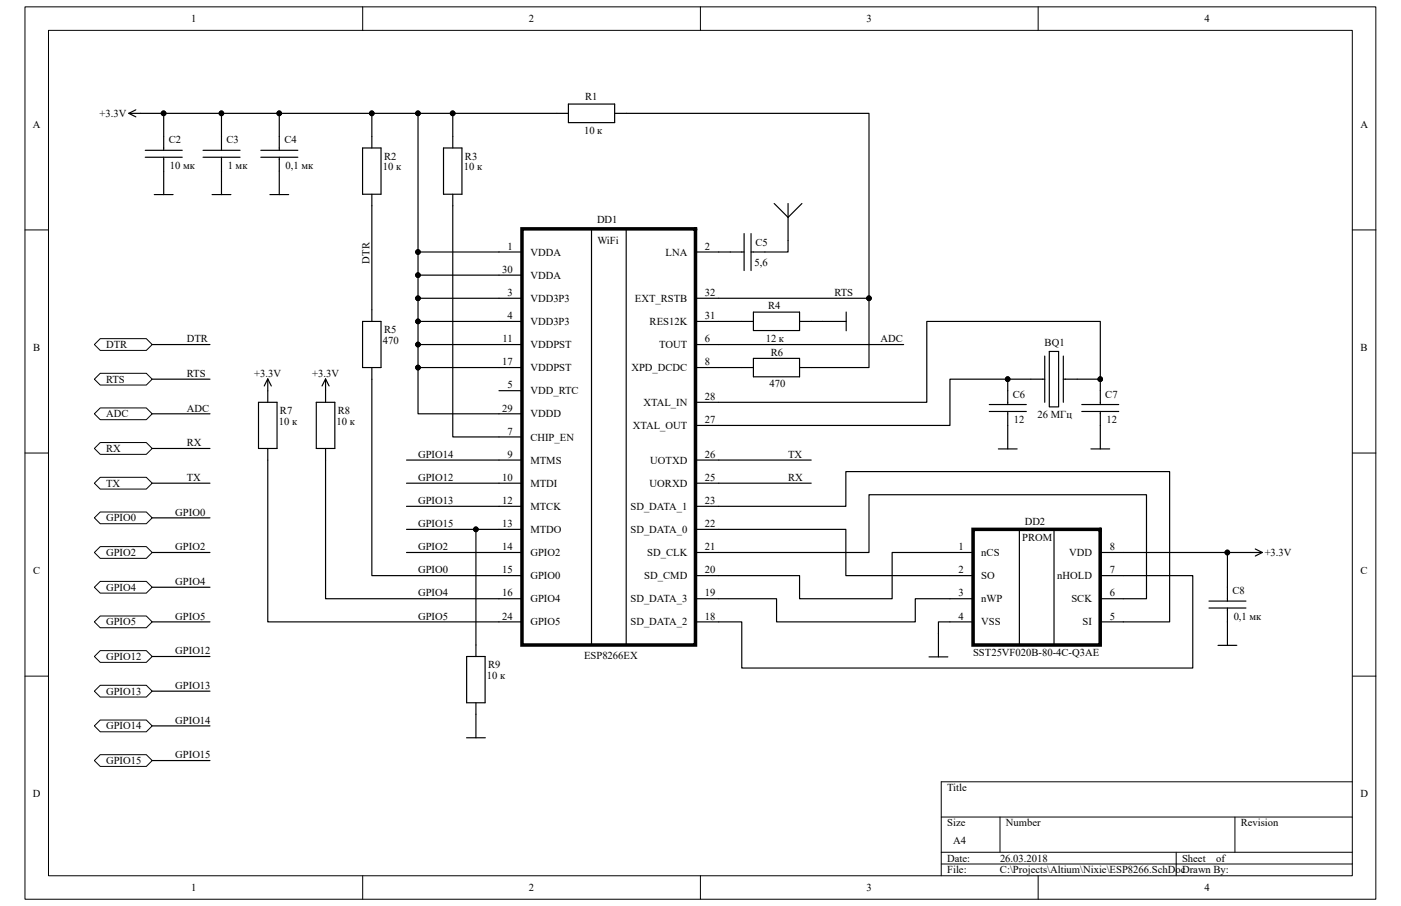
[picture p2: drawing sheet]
<svg xmlns="http://www.w3.org/2000/svg" width="864mm" height="559mm" viewBox="0 0 864 559" stroke-linecap="round" stroke-linejoin="round" font-family="sans-serif">
<path d="M15 4h833v551h-833z" fill="none" stroke="#000" stroke-width=".62"/>
<path d="M30 19h804v521h-804z" fill="#fff"/>
<g fill="none" stroke="#000" stroke-width=".62">
<path d="M30 19h804v521h-804zM224 4v15M432 4v15M640 4v15M15 142h15M834 142h14M15 279h15M834 279h14M15 417h15M834 417h14M834 482h-254v58M580 504h254"/>
<path d="M616 504v22M761 504v22M580 526h254M580 533h254M725 526v14M224 540v15M432 540v15M640 540v15"/>
</g>
<path d="M322 141v257h107v-257z" fill-rule="evenodd" fill="#fff" stroke="#000" stroke-width="2.2"/>
<g fill="none" stroke="#000" stroke-width=".72">
<path d="M79 70l5 2M79 70h8M84 68l-5 2M343 70h7M350 64h29v12h-29zM379 70h7M90 97h22M90 93h22M101 84v9M101 97v23M125 97h23M125 93h23"/>
<path d="M137 84v9M137 97v23M161 97h23M161 93h23M172 84v9M172 97v23M223 91h12v29h-12zM229 84v7M273 91h12v29h-12zM279 84v7M229 120v7M279 120v7"/>
<path d="M95 120h12M131 120h11M166 120h12M477 126l9 8 8-8M486 126v22M308 155h14M365 141v257M386 141v257M429 155h14M450 155h9M459 144v23M463 155h9"/>
<path d="M463 144v23M308 170h14M223 198h12v29h-12zM229 191v7M308 184h14M308 198h14M429 184h14M429 198h14M457 198h7M464 193h29v11h-29zM493 198h7M507 198h15"/>
<path d="M522 192v12M308 213h14M429 213h14M229 227v7M308 227h14M429 227h14M457 227h7M464 221h29v11h-29zM493 227h7M308 241h14M308 255h14M429 248h14"/>
<path d="M610 254h23M610 250h23M621 241v9M621 254v23M667 254h23M667 250h23M678 241v9M678 254v23M308 269h14M429 262h14M615 277h12M672 277h12"/>
<path d="M308 284h14M308 298h14M429 284h14M429 298h14M308 312h14M429 312h14M308 326h14M429 326h14M774 339l4 2M308 341h14M308 355h14M429 341h14"/>
<path d="M429 355h14M771 341h7M778 341l-4 2M308 369h14M429 369h14M745 375h23M745 371h23M757 362v9M757 375v23M293 398v7M308 384h14M429 384h14"/>
<path d="M578 391v14M751 398h11M288 405h11v28h-11zM573 405h11M293 433v22M288 455h11"/>
</g>
<path d="M62 209h28l4 4-4 3h-28l-4-3z" fill-rule="evenodd" fill="#fff"/>
<path d="M62 209h28l4 4-4 3h-28l-4-3z" fill="none" stroke="#000" stroke-width=".62"/>
<path d="M62 230h28l4 4-4 3h-28l-4-3z" fill-rule="evenodd" fill="#fff"/>
<path d="M62 230h28l4 4-4 3h-28l-4-3z" fill="none" stroke="#000" stroke-width=".62"/>
<path d="M58 255l4-3h28l4 3-4 4h-28z" fill-rule="evenodd" fill="#fff"/>
<path d="M58 255l4-3h28l4 3-4 4h-28z" fill="none" stroke="#000" stroke-width=".62"/>
<path d="M62 273h28l4 4-4 3h-28l-4-3z" fill-rule="evenodd" fill="#fff"/>
<path d="M62 273h28l4 4-4 3h-28l-4-3z" fill="none" stroke="#000" stroke-width=".62"/>
<path d="M58 298l4-4h28l4 4-4 4h-28z" fill-rule="evenodd" fill="#fff"/>
<path d="M58 298l4-4h28l4 4-4 4h-28z" fill="none" stroke="#000" stroke-width=".62"/>
<path d="M58 319l4-3h28l4 3-4 4h-28z" fill-rule="evenodd" fill="#fff"/>
<path d="M58 319l4-3h28l4 3-4 4h-28z" fill="none" stroke="#000" stroke-width=".62"/>
<path d="M58 341l4-4h28l4 4-4 3h-28z" fill-rule="evenodd" fill="#fff"/>
<path d="M58 341l4-4h28l4 4-4 3h-28z" fill="none" stroke="#000" stroke-width=".62"/>
<path d="M58 362l4-3h28l4 3-4 4h-28z" fill-rule="evenodd" fill="#fff"/>
<path d="M58 362l4-3h28l4 3-4 4h-28z" fill="none" stroke="#000" stroke-width=".62"/>
<path d="M58 384l4-4h28l4 4-4 3h-28z" fill-rule="evenodd" fill="#fff"/>
<path d="M58 384l4-4h28l4 4-4 3h-28z" fill="none" stroke="#000" stroke-width=".62"/>
<path d="M58 405l4-4h28l4 4-4 4h-28z" fill-rule="evenodd" fill="#fff"/>
<path d="M58 405l4-4h28l4 4-4 4h-28z" fill="none" stroke="#000" stroke-width=".62"/>
<path d="M58 426l4-3h28l4 3-4 4h-28z" fill-rule="evenodd" fill="#fff"/>
<path d="M58 426l4-3h28l4 3-4 4h-28z" fill="none" stroke="#000" stroke-width=".62"/>
<path d="M58 448l4-4h28l4 4-4 3h-28z" fill-rule="evenodd" fill="#fff"/>
<path d="M58 448l4-4h28l4 4-4 3h-28z" fill="none" stroke="#000" stroke-width=".62"/>
<path d="M58 469l4-4h28l4 4-4 4h-28z" fill-rule="evenodd" fill="#fff"/>
<path d="M58 469l4-4h28l4 4-4 4h-28z" fill="none" stroke="#000" stroke-width=".62"/>
<path d="M644 220v28M647 217h6v34h-6zM655 220v28M635 234h9M655 234h9" fill="none" stroke="#000" stroke-width=".72"/>
<path d="M600 326v72h78v-72z" fill-rule="evenodd" fill="#fff" stroke="#000" stroke-width="2.2"/>
<g fill="none" stroke="#000" stroke-width=".72">
<path d="M87 70h192v14M101 70v14M137 70v14M172 70v14M229 70v14M258 70v85h50M279 70h64M386 70h150v157h-36M229 127v64M279 127v142h29M258 155v15h50M443 155h7"/>
<path d="M486 148v7h-14M258 170v14h50M258 184v14h50M258 198v15h50M443 198h14M443 184h93M500 198h7M94 213h35M258 213v14h50M443 213h114M94 234h35M165 234l-2 4"/>
<path d="M165 234l2 4M165 234v14M201 234v14M201 234l-2 4M201 234l2 4M229 234v121h79M258 227v28h50M443 227h14M621 234v7M635 234h-49v28h-143M664 234h14M94 255h35"/>
<path d="M159 248h12v29h-12zM195 248h11v29h-11zM678 241v-43h-107v50h-128M94 277h35M165 277v107h143M201 277v92h107M94 298h35M251 284h57M251 298h57M443 284h57M443 298h57M94 319h35"/>
<path d="M251 312h57M443 312h78v-21h200v93h-43M251 326h57M293 326v72M443 326h78v29h79M628 326v72M650 326v72M94 341h35M251 341h57M443 341h93v-36h171v64h-29M600 341h-50v28h-57v-14h-50M678 355h57v57h-278v-28h-14"/>
<path d="M678 341h93M757 341v21M94 362h35M443 369h36v15h85v-15h36M94 384h35M600 384h-22v7M94 405h35M94 426h35M94 448h35M94 469h35"/>
</g>
<g fill="#000" stroke="#000" stroke-width=".62">
<circle cx="101" cy="70" r="1.4"/>
<circle cx="136" cy="70" r="1.4"/>
<circle cx="172" cy="70" r="1.4"/>
<circle cx="229" cy="70" r="1.4"/>
<circle cx="258" cy="70" r="1.4"/>
<circle cx="279" cy="70" r="1.4"/>
<circle cx="258" cy="155" r="1.4"/>
<circle cx="258" cy="170" r="1.4"/>
<circle cx="258" cy="198" r="1.4"/>
<circle cx="258" cy="184" r="1.4"/>
<circle cx="536" cy="184" r="1.4"/>
<circle cx="258" cy="212" r="1.4"/>
<circle cx="258" cy="227" r="1.4"/>
<circle cx="621" cy="234" r="1.4"/>
<circle cx="678" cy="234" r="1.4"/>
<circle cx="293" cy="326" r="1.4"/>
<circle cx="757" cy="341" r="1.4"/>
</g>
<g font-size="6.5">
<text x="118" y="14">1</text>
<text x="326" y="14">2</text>
<text x="534" y="14">3</text>
<text x="742" y="14">4</text>
<text x="361" y="61">R1</text>
<text x="61" y="72">+3.3V</text>
<text x="20" y="79">A</text>
<text x="360" y="82">10 к</text>
<text x="839" y="79">A</text>
<text x="104" y="88">C2</text>
<text x="140" y="88">C3</text>
<text x="175" y="88">C4</text>
<text x="237" y="99">R2</text>
<text x="287" y="99">R3</text>
<text x="105" y="104">10 мк</text>
<text x="140" y="104">1 мк</text>
<text x="176" y="104">0,1 мк</text>
<text x="236" y="105">10 к</text>
<text x="286" y="105">10 к</text>
<text x="368" y="138">DD1</text>
<text x="313" y="154">1</text>
<text x="368" y="151">WiFi</text>
<text x="435" y="154">2</text>
<text x="466" y="151">C5</text>
<text x="327" y="158">VDDA</text>
<text x="410" y="158">LNA</text>
<text x="228" y="163" transform="rotate(-90 228 163)">DTR</text>
<text x="465" y="164">5,6</text>
<text x="310" y="168">30</text>
<text x="327" y="172">VDDA</text>
<text x="313" y="183">3</text>
<text x="435" y="183">32</text>
<text x="514" y="183">RTS</text>
<text x="327" y="186">VDD3P3</text>
<text x="391" y="186">EXT_RSTB</text>
<text x="473" y="191">R4</text>
<text x="313" y="197">4</text>
<text x="435" y="197">31</text>
<text x="327" y="200">VDD3P3</text>
<text x="400" y="200">RES12K</text>
<text x="237" y="206">R5</text>
<text x="65" y="215">DTR</text>
<text x="115" y="211">DTR</text>
<text x="236" y="212">470</text>
<text x="310" y="211">11</text>
<text x="327" y="215">VDDPST</text>
<text x="406" y="215">TOUT</text>
<text x="435" y="211">6</text>
<text x="472" y="211">12 к</text>
<text x="543" y="211">ADC</text>
<text x="644" y="214">BQ1</text>
<text x="20" y="216">B</text>
<text x="475" y="219">R6</text>
<text x="839" y="216">B</text>
<text x="310" y="225">17</text>
<text x="435" y="225">8</text>
<text x="115" y="232">RTS</text>
<text x="157" y="232">+3.3V</text>
<text x="192" y="232">+3.3V</text>
<text x="327" y="229">VDDPST</text>
<text x="389" y="229">XPD_DCDC</text>
<text x="65" y="236">RTS</text>
<text x="313" y="240">5</text>
<text x="474" y="239">470</text>
<text x="327" y="243">VDD_RTC</text>
<text x="624" y="245">C6</text>
<text x="681" y="245">C7</text>
<text x="397" y="250">XTAL_IN</text>
<text x="435" y="247">28</text>
<text x="65" y="257">ADC</text>
<text x="115" y="254">ADC</text>
<text x="173" y="255">R7</text>
<text x="208" y="255">R8</text>
<text x="310" y="254">29</text>
<text x="327" y="257">VDDD</text>
<text x="640" y="258">26 МГц</text>
<text x="172" y="262">10 к</text>
<text x="207" y="262">10 к</text>
<text x="435" y="261">27</text>
<text x="625" y="261">12</text>
<text x="682" y="261">12</text>
<text x="313" y="268">7</text>
<text x="390" y="265">XTAL_OUT</text>
<text x="115" y="275">RX</text>
<text x="327" y="272">CHIP_EN</text>
<text x="65" y="279">RX</text>
<text x="258" y="282">GPIO14</text>
<text x="313" y="282">9</text>
<text x="327" y="286">MTMS</text>
<text x="401" y="286">UOTXD</text>
<text x="435" y="282">26</text>
<text x="486" y="282">TX</text>
<text x="115" y="297">TX</text>
<text x="258" y="297">GPIO12</text>
<text x="310" y="297">10</text>
<text x="435" y="297">25</text>
<text x="486" y="297">RX</text>
<text x="65" y="300">TX</text>
<text x="327" y="300">MTDI</text>
<text x="400" y="300">UORXD</text>
<text x="258" y="311">GPIO13</text>
<text x="310" y="311">12</text>
<text x="435" y="311">23</text>
<text x="108" y="318">GPIO0</text>
<text x="327" y="314">MTCK</text>
<text x="389" y="314">SD_DATA_1</text>
<text x="65" y="322">GPIO0</text>
<text x="632" y="324">DD2</text>
<text x="258" y="325">GPIO15</text>
<text x="310" y="325">13</text>
<text x="327" y="329">MTDO</text>
<text x="389" y="329">SD_DATA_0</text>
<text x="435" y="325">22</text>
<text x="630" y="334">PROM</text>
<text x="108" y="339">GPIO2</text>
<text x="258" y="339">GPIO2</text>
<text x="310" y="339">14</text>
<text x="435" y="339">21</text>
<text x="591" y="339">1</text>
<text x="684" y="339">8</text>
<text x="65" y="343">GPIO2</text>
<text x="327" y="343">GPIO2</text>
<text x="399" y="343">SD_CLK</text>
<text x="605" y="343">nCS</text>
<text x="659" y="343">VDD</text>
<text x="780" y="343">+3.3V</text>
<text x="258" y="354">GPIO0</text>
<text x="310" y="354">15</text>
<text x="435" y="354">20</text>
<text x="591" y="354">2</text>
<text x="684" y="354">7</text>
<text x="20" y="354">C</text>
<text x="327" y="357">GPIO0</text>
<text x="397" y="357">SD_CMD</text>
<text x="605" y="357">SO</text>
<text x="652" y="357">nHOLD</text>
<text x="839" y="354">C</text>
<text x="65" y="364">GPIO4</text>
<text x="108" y="361">GPIO4</text>
<text x="258" y="368">GPIO4</text>
<text x="310" y="368">16</text>
<text x="327" y="372">GPIO4</text>
<text x="389" y="372">SD_DATA_3</text>
<text x="435" y="368">19</text>
<text x="591" y="368">3</text>
<text x="605" y="372">nWP</text>
<text x="660" y="372">SCK</text>
<text x="684" y="368">6</text>
<text x="760" y="366">C8</text>
<text x="108" y="382">GPIO5</text>
<text x="258" y="382">GPIO5</text>
<text x="310" y="382">24</text>
<text x="435" y="382">18</text>
<text x="591" y="382">4</text>
<text x="684" y="382">5</text>
<text x="760" y="382">0,1 мк</text>
<text x="65" y="386">GPIO5</text>
<text x="327" y="386">GPIO5</text>
<text x="389" y="386">SD_DATA_2</text>
<text x="605" y="386">VSS</text>
<text x="667" y="386">SI</text>
<text x="65" y="407">GPIO12</text>
<text x="108" y="404">GPIO12</text>
<text x="360" y="406">ESP8266EX</text>
<text x="600" y="404">SST25VF020B-80-4C-Q3AE</text>
<text x="301" y="412">R9</text>
<text x="300" y="419">10 к</text>
<text x="108" y="425">GPIO13</text>
<text x="65" y="429">GPIO13</text>
<text x="65" y="450">GPIO14</text>
<text x="108" y="446">GPIO14</text>
<text x="108" y="468">GPIO15</text>
<text x="65" y="471">GPIO15</text>
<text x="20" y="492">D</text>
<text x="584" y="488">Title</text>
<text x="839" y="492">D</text>
<text x="584" y="510">Size</text>
<text x="620" y="510">Number</text>
<text x="765" y="510">Revision</text>
<text x="587" y="521">A4</text>
<text x="584" y="531">Date:</text>
<text x="616" y="531">26.03.2018</text>
<text x="729" y="531">Sheet</text>
<text x="750" y="531">of</text>
<text x="584" y="539">File:</text>
<text x="616" y="539">C:\Projects\Altium\Nixie\ESP8266.SchDocDrawn By:</text>
<text x="118" y="550">1</text>
<text x="326" y="550">2</text>
<text x="534" y="550">3</text>
<text x="742" y="550">4</text>
</g>
</svg>
